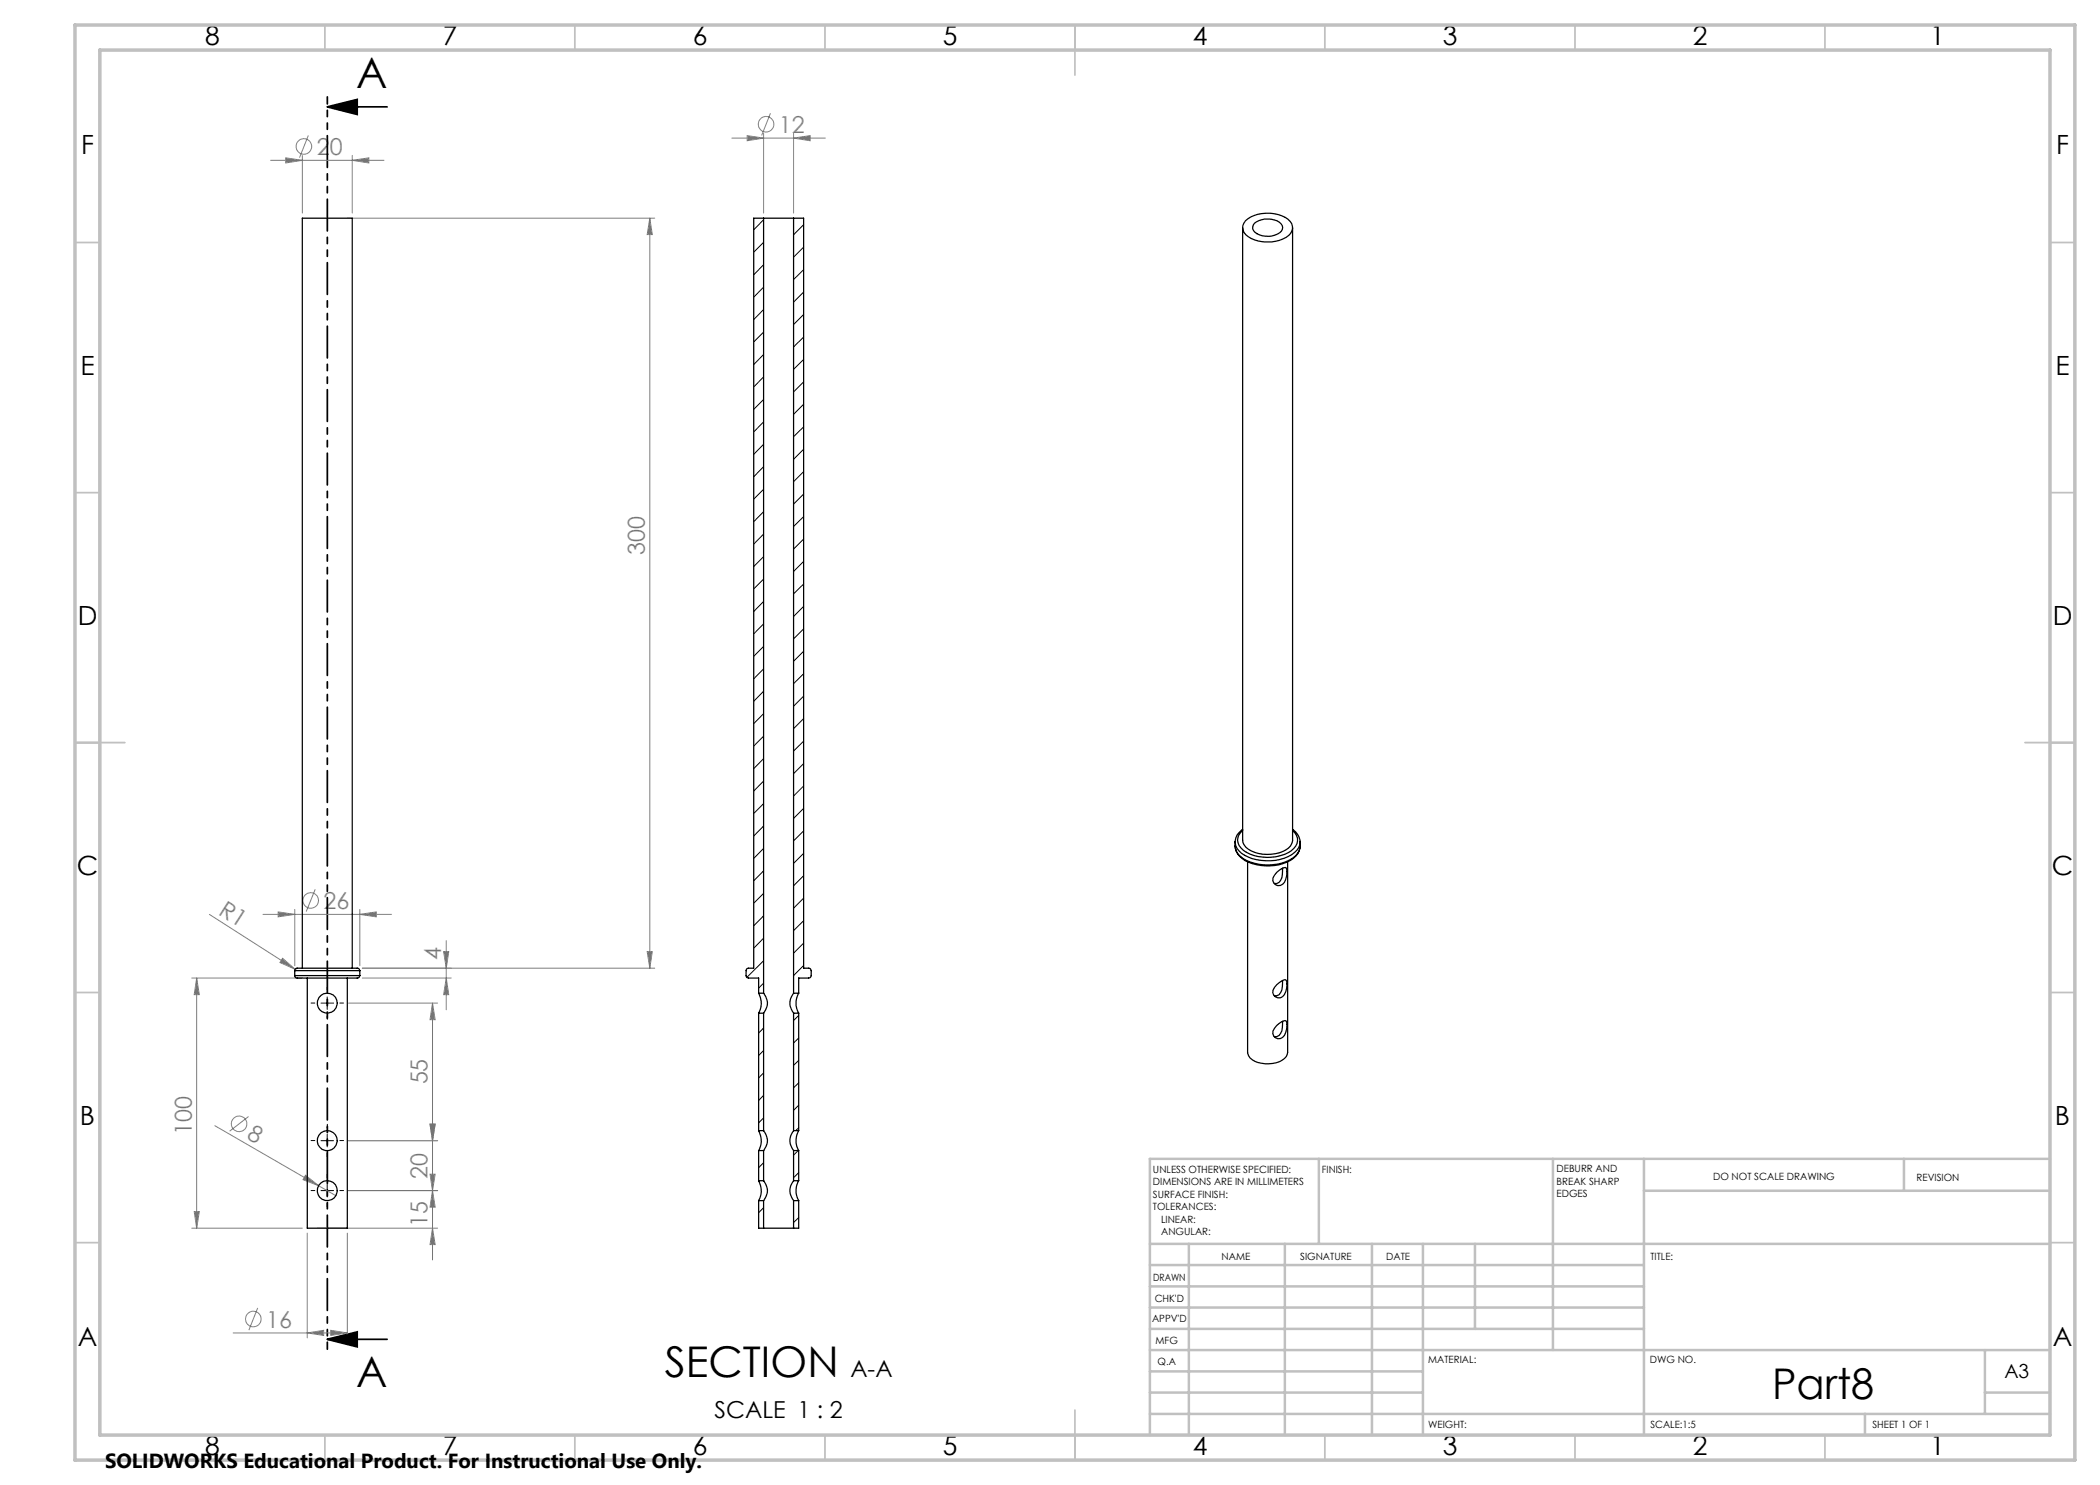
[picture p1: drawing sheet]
<svg xmlns="http://www.w3.org/2000/svg" width="420mm" height="297mm" viewBox="0 0 420 297" stroke-linecap="round" stroke-linejoin="round" font-family="sans-serif">
<g fill="none" stroke="#808080" stroke-width=".2">
<path d="M54.1 32.1h22.7M57.1 31.6l3.4 .5-3.4 .5zM60.5 31.1v11.5M61.7 27.1l-1.8 4.4M70.4 32.1l3.4-.5v1zM70.4 31.1v11.5M146.4 27.6h18.7M149.4 27.1l3.3 .5-3.3 .5zM152.7 26.6v16M154.1 22.6l-1.8 4.5M158.7 27.6l3.3-.5v1zM158.7 26.6v16"/>
<path d="M69.5 43.6h61.5M130 43.6l.5 3.3h-1.1zM130 43.6v150M63 177.9l-1.8 4.4M38.3 195.6h22.2M39.3 195.6v50M39.3 195.6l.6 3.3h-1.1zM41.9 182.9l17.1 10.9M52.6 182.9h25.7M55.6 182.4l3.3 .5-3.3 .5zM56.5 191.7l2.5 2.1-3-1.3zM58.9 181.9v11.2"/>
<path d="M59 193.8l.4 .3M72 182.9l3.2-.5v1zM72 181.9v11.2M72.5 195.6h17.7M88.7 190.3h1l-.4 3.3zM89.3 188.1v13.9M89.3 195.6l.4 3.3h-1zM129.4 190.3h1.1l-.5 3.3zM131 193.6h-58.5M69.7 200.6h17.8M86.5 200.6l.5 3.3h-1zM86.5 200.6v51.4"/>
<path d="M43 225.1l20.7 12M49.7 223.3l-3.8 2.9M61.1 235.1l2.6 2-3.1-1.2zM63.7 237.1l3.5 2M69.7 228.1h17.8M69.7 238.1h17.8M86 224.8h1l-.5 3.3zM86 234.8h1l-.5 3.3zM86.5 238.1l.5 3.3h-1zM38.3 245.6h22.2M38.8 242.3h1.1l-.6 3.3zM61.5 246.6v21"/>
<path d="M63.5 245.6h24M69.5 246.6v21M86.5 245.6l.5 3.3h-1zM46.6 266.6h22.9M51.5 261.6l-1.7 4.4M61.5 266.6l3.2-.5v1zM66.1 266.1l3.4 .5-3.4 .5z"/>
<circle cx="60.8" cy="29.3" r="1.56"/>
<circle cx="153.2" cy="24.9" r="1.55"/>
<circle cx="62.1" cy="180.1" r="1.56"/>
<circle cx="47.8" cy="224.8" r="1.57"/>
<circle cx="50.7" cy="263.8" r="1.55"/>
</g>
<path d="M65.4 21.4l6-1.5v3zM65.4 21.4h12M65.4 267.9l6-1.5v3zM65.4 267.9h12" fill="none" stroke="#000" stroke-width=".35"/>
<path d="M65.5 198.1v-.7M63 200.6h-.8M65.5 203.1v.8M68 200.6h.7M63 238.1h-.8M63 228.1h-.8M65.5 235.6v-.7M65.5 225.6v-.7M65.5 230.6v.8M68 238.1h.7M68 228.1h.7M65.5 240.6v.8" fill="none" stroke="#000" stroke-width=".2" stroke-dasharray="15.2 1.3 1.3 1.3"/>
<path d="M65.4 199.4v2.5M64.2 200.6h2.5M64.2 238.1h2.5M64.2 228.1h2.5M65.4 226.9v2.5M65.4 236.9v2.5" fill="none" stroke="#000" stroke-width=".2"/>
<path d="M65.5 19.4v250.5" fill="none" stroke="#000" stroke-width=".35" stroke-dasharray="6.3 1.3 1.3 1.3 1.3 1.3" stroke-dashoffset="4.9"/>
<g fill="none" stroke="#c0c0c0" stroke-width=".35">
<path d="M65 5v5M115 5v5M165 5v5M215 5v10M265 5v5M315 5v5M365 5v5M15 48.5h5M410 48.5h5M15 98.5h5M410 98.5h5M15 148.5h10"/>
<path d="M405 148.5h10M15 198.5h5M410 198.5h5M15 248.5h5M410 248.5h5M65 287v5M115 287v5M165 287v5M215 282v10M265 287v5M315 287v5M365 287v5"/>
</g>
<g fill="none" stroke="#c0c0c0" stroke-width=".5">
<path d="M263.8 231.8v17M310.6 231.8v38.2M328.8 231.8v55.2M328.8 238.2h81.2M380.8 231.8v6.4M410 231.8h-180v55.2M230 248.8h180M230 257.3h98.8M230 253h98.8M237.8 248.8v38.2M257 248.8v38.2M274.4 248.8v38.2"/>
<path d="M284.6 248.8v38.2M295 248.8v17M230 265.8h98.8M230 261.5h98.8M230 278.5h54.6M230 274.3h54.6M230 270h180M397 278.5h13M397 270v12.8M230 282.8h180M373 282.8v4.2"/>
</g>
<path d="M15 5h400v287h-400zM20 10h390v277h-390z" fill="none" stroke="#c0c0c0" stroke-width=".7"/>
<path d="M65.4 21.4l6-1.5v3zM65.4 267.9l6-1.5v3z" fill="#000"/>
<g fill="#808080">
<path d="M56.5 191.7l2.5 2.1-3-1.3z"/>
<path d="M61.1 235.1l2.6 2-3.1-1.2z"/>
<path d="M72 182.9l3.2-.5v1zM55.6 182.4l3.3 .5-3.3 .5z"/>
<path d="M61.5 266.6l3.2-.5v1zM66.1 266.1l3.4 .5-3.4 .5zM57.1 31.6l3.4 .5-3.4 .5zM70.4 32.1l3.4-.5v1zM149.4 27.1l3.3 .5-3.3 .5zM158.7 27.6l3.3-.5v1z"/>
<path d="M86 224.8h1l-.5 3.3zM86.5 200.6l.5 3.3h-1zM129.4 190.3h1.1l-.5 3.3zM130 43.6l.5 3.3h-1.1z"/>
<path d="M39.3 195.6l.6 3.3h-1.1zM38.8 242.3h1.1l-.6 3.3zM86 234.8h1l-.5 3.3zM86.5 245.6l.5 3.3h-1zM86 224.8h1l-.5 3.3zM86.5 238.1l.5 3.3h-1zM88.7 190.3h1l-.4 3.3zM89.3 195.6l.4 3.3h-1z"/>
</g>
<g fill="none" stroke="#000" stroke-width=".25">
<path d="M152.7 43.6h6M152.7 43.6h-2v150h-1.1l-.4 .4v1.2l.2 .3 2.3 .1v3M152.7 43.6v155M158.7 43.6h2v150h1.1l.3 .2 .1 .3v1l-.2 .4-2.3 .1v3M158.7 43.6v155M248.5 45.5v122.5a2.86 2.86 0 0 0 2.5 2.5 7.7 7.7 0 0 0 6.7-.9 2.3 2.3 0 0 0 .8-1.6v-122.5M249.1 44.2a7.1 7.1 0 0 1 8.9 .1 2.01 2.01 0 0 1-.8 3.2 7.6 7.6 0 0 1-8-.5 1.92 1.92 0 0 1-.1-2.8zM250.9 44.7a4.4 4.4 0 0 1 5.3 .1 1.28 1.28 0 0 1-.7 2 4.3 4.3 0 0 1-4.8-.7 1.19 1.19 0 0 1 .2-1.4zM247 168.4a3.4 3.4 0 0 0 2.7 3 9.8 9.8 0 0 0 9.2-.9 2.72 2.72 0 0 0 1.1-2.1M247 168.3v.9M248.5 165.9l-.1 .1a2.97 2.97 0 0 0-1.3 2.3M248.5 166.1a2.37 2.37 0 0 0 .2 4 9.1 9.1 0 0 0 9.5 .1 2.43 2.43 0 0 0 .3-4.1"/>
<path d="M249.5 172.4v38.1a2.46 2.46 0 0 0 2.1 2 5.7 5.7 0 0 0 5.7-1.2l.2-.8v-38.1M255.3 174.5a3.2 3.2 0 0 1 1.8-1 1.01 1.01 0 0 1 .3 1.1 2.77 2.77 0 0 1-1.3 2.5 1.23 1.23 0 0 1-1.4-.6 1.23 1.23 0 0 1 .2-1.5zM256.5 173.6v.2a2.6 2.6 0 0 1-1.1 2.9h-.6M258.5 165.9h.1a3.3 3.3 0 0 1 1.4 2.3M260 169.2a4 4 0 0 1-3.4 3.5 9.7 9.7 0 0 1-8.1-1 3.2 3.2 0 0 1-1.5-2.5M260 168.3a3.7 3.7 0 0 1-2.8 4 9.7 9.7 0 0 1-9.2-1.1 2.71 2.71 0 0 1-1-2M58.9 194.1l.1-.3 .3-.2h10.8a2.33 2.33 0 0 1 1.7 .2l.2 .3M58.9 195.1l.1 .3 .3 .2h11.5a.77 .77 0 0 0 1.1-.4l.1-.1M58.9 194.1h13.1M58.9 195.1h13.1M58.9 194.1v1M60.5 193.6v-150h9.9v150"/>
<path d="M61.5 195.6v50h8v-50M72 194.1v1M151.7 198.6a4 4 0 0 1 0 4M151.7 198.6h1M152.7 198.6a2.94 2.94 0 0 1 0 4M158.7 198.6a3 3 0 0 0 0 4M158.7 198.6h1M159.7 198.6a4 4 0 0 0 0 4M255.3 197l.5-.4a1.21 1.21 0 0 1 1.4-.5l.2 .9a2.78 2.78 0 0 1-1.3 2.6 1.26 1.26 0 0 1-1.4-.7 1.26 1.26 0 0 1 .2-1.5zM256.5 196.1v.6a2.34 2.34 0 0 1-1.1 2.4h-.6M151.7 202.6h1M151.7 202.6v23.5"/>
<path d="M152.7 202.6v23.5M158.7 202.6v23.5M158.7 202.6h1M159.7 202.6v23.5M255.3 205.1a3.2 3.2 0 0 1 1.8-1 1.01 1.01 0 0 1 .3 1.1 2.77 2.77 0 0 1-1.3 2.5 1.23 1.23 0 0 1-1.4-.6 1.23 1.23 0 0 1 .2-1.5zM256.5 204.3v.1a2.6 2.6 0 0 1-1.1 2.9h-.6M151.7 226.1a4.1 4.1 0 0 1 0 4M151.7 236.1a4 4 0 0 1 0 4M151.7 236.1h1M151.7 230.1h1M151.7 226.1h1M151.7 230.1v6"/>
<path d="M152.7 236.1a2.94 2.94 0 0 1 0 4M152.7 226.1a2.94 2.94 0 0 1 0 4M152.7 230.1v6M158.7 236.1a3 3 0 0 0 0 4M158.7 226.1a3.1 3.1 0 0 0 0 4M158.7 236.1h1M158.7 230.1h1M158.7 226.1h1M158.7 230.1v6M159.7 236.1a4 4 0 0 0 0 4M159.7 226.1a4 4 0 0 0 0 4M159.7 230.1v6"/>
<path d="M151.7 240.1h1M151.7 240.1v5.5h1M152.7 245.6h6M152.7 240.1v5.5M158.7 240.1h1M158.7 240.1v5.5M159.7 240.1v5.5h-1"/>
<circle cx="65.4" cy="200.6" r="2.01"/>
<circle cx="65.4" cy="238.1" r="2.01"/>
<circle cx="65.4" cy="228.1" r="2.01"/>
</g>
<g fill="none" stroke="#000" stroke-width=".2">
<path d="M152.7 44l-2 2M152.7 48.5l-2 1.9M152.7 52.9l-2 2.1M152.7 57.4l-2 2M160.7 58.4l-2 2M160.7 44.9l-2 2.1M160.7 49.4l-2 2M160.7 53.9l-2 2M152.7 61.9l-2 2M152.7 66.4l-2 2M152.7 70.9l-2 2M152.7 75.4l-2 2"/>
<path d="M152.7 79.9l-2 2M160.7 62.9l-2 2M160.7 67.4l-2 2M160.7 71.9l-2 2M160.7 76.4l-2 2M152.7 84.4l-2 2M152.7 88.9l-2 2M152.7 93.3l-2 2.1M152.7 97.9l-2 1.9M160.7 89.8l-2 2.1M160.7 80.9l-2 2M160.7 85.4l-2 1.9"/>
<path d="M160.7 94.3l-2 2M160.7 98.8l-2 2M152.7 102.3l-2 2M152.7 106.8l-2 2M152.7 111.3l-2 2M152.7 115.8l-2 2M160.7 107.8l-2 2M160.7 103.3l-2 2M160.7 112.3l-2 2M160.7 116.8l-2 2M152.7 120.3l-2 2M152.7 124.8l-2 2"/>
<path d="M152.7 129.3l-2 2M152.7 133.8l-2 2M152.7 138.3l-2 2M160.7 121.3l-2 2M160.7 139.2l-2 2M160.7 125.8l-2 2M160.7 130.2l-2 2.1M160.7 134.8l-2 1.9M152.7 142.7l-2 2M152.7 147.2l-2 2M152.7 151.7l-2 2M152.7 156.2l-2 2"/>
<path d="M160.7 152.7l-2 2M160.7 143.7l-2 2M160.7 148.2l-2 2M160.7 157.2l-2 2M152.7 160.7l-2 2M152.7 165.2l-2 2M152.7 169.7l-2 2M152.7 174.2l-2 2M152.7 178.7l-2 2M160.7 170.7l-2 2M160.7 161.7l-2 2M160.7 166.2l-2 2"/>
<path d="M160.7 175.2l-2 2M160.7 179.6l-2 2M152.7 183.2l-2 2M152.7 187.6l-2 2M152.7 192.2l-3.3 3.3M152.7 196.6l-1 1M159.7 198.6h.1M160.7 184.1l-2 2M160.7 188.6l-2 2M160.7 193.1l-2 2M152.7 210.1l-1 1M152.7 205.6l-1 1"/>
<path d="M152.7 214.6l-1 1M152.7 219.1l-1 1M159.7 203.1l-1 1M159.7 207.6l-1 1M159.7 212.1l-1 1M159.7 216.6l-1 1M152.7 232.5l-1 1M152.7 223.6l-1 1M159.6 230.1l-.9 .9M159.7 234.5l-1 1M159.7 221l-1 1.1M159.7 225.6l-.6 .5"/>
<path d="M152.7 241.5l-1 1M159.7 243.5l-1 1"/>
</g>
<g font-size="8.5">
<text x="71.2" y="17.6">A</text>
<text x="133" y="275.4">SECTION</text>
<text x="71.2" y="277.5">A</text>
<text x="354.4" y="279.7">Part8</text>
</g>
<g font-size="5.3">
<text x="41" y="9">8</text>
<text x="88.5" y="9">7</text>
<text x="138.5" y="9">6</text>
<text x="188.5" y="9">5</text>
<text x="238.5" y="9">4</text>
<text x="288.5" y="9">3</text>
<text x="338.5" y="9">2</text>
<text x="386" y="9">1</text>
<text x="16.2" y="30.7">F</text>
<text x="411.2" y="30.7">F</text>
<text x="16.1" y="75">E</text>
<text x="411.1" y="75">E</text>
<text x="15.5" y="125">D</text>
<text x="410.5" y="125">D</text>
<text x="15.4" y="175">C</text>
<text x="410.4" y="175">C</text>
<text x="16" y="225">B</text>
<text x="411" y="225">B</text>
<text x="15.5" y="269.2">A</text>
<text x="410.5" y="269.2">A</text>
<text x="41" y="291">8</text>
<text x="88.5" y="291">7</text>
<text x="138.5" y="291">6</text>
<text x="188.5" y="291">5</text>
<text x="238.5" y="291">4</text>
<text x="288.5" y="291">3</text>
<text x="338.5" y="291">2</text>
<text x="386" y="291">1</text>
</g>
<g font-size="4.7" fill="#808080">
<text x="155.8" y="26.5">12</text>
<text x="63.4" y="31">20</text>
<text x="129" y="111" transform="rotate(-90 129 111)">300</text>
<text x="43.5" y="182.7" transform="rotate(33 43.5 182.7)">R1</text>
<text x="64.7" y="181.8">26</text>
<text x="88.2" y="192" transform="rotate(-90 88.2 192)">4</text>
<text x="85.5" y="216.9" transform="rotate(-90 85.5 216.9)">55</text>
<text x="38.3" y="227" transform="rotate(-90 38.3 227)">100</text>
<text x="49.2" y="227.5" transform="rotate(30 49.2 227.5)">8</text>
<text x="85.5" y="235.8" transform="rotate(-90 85.5 235.8)">20</text>
<text x="85.5" y="245.5" transform="rotate(-90 85.5 245.5)">15</text>
<text x="53.2" y="265.5">16</text>
</g>
<g font-size="4.7">
<text x="170.1" y="275.3">A-A</text>
<text x="142.9" y="283.6">SCALE 1 : 2</text>
</g>
<text font-size="4.1" x="21" y="293.7">SOLIDWORKS Educational Product. For Instructional Use Only.</text>
<text font-size="3.9" x="400.9" y="275.5">A3</text>
<g font-size="2">
<text x="230.6" y="234.6">UNLESS OTHERWISE SPECIFIED:</text>
<text x="230.6" y="237.1">DIMENSIONS ARE IN MILLIMETERS</text>
<text x="230.6" y="239.6">SURFACE FINISH:</text>
<text x="264.4" y="234.6">FINISH:</text>
<text x="311.3" y="234.5">DEBURR AND</text>
<text x="311.3" y="237">BREAK SHARP</text>
<text x="311.3" y="239.5">EDGES</text>
<text x="342.6" y="236">DO NOT SCALE DRAWING</text>
<text x="383.3" y="236.2">REVISION</text>
<text x="230.6" y="242.1">TOLERANCES:</text>
<text x="232.2" y="244.6">LINEAR:</text>
<text x="232.2" y="247.1">ANGULAR:</text>
<text x="244.3" y="252">NAME</text>
<text x="260" y="251.9">SIGNATURE</text>
<text x="277.2" y="251.9">DATE</text>
<text x="330.1" y="251.9">TITLE:</text>
<text x="230.6" y="256.1">DRAWN</text>
<text x="230.9" y="260.3">CHK'D</text>
<text x="230.4" y="264.4">APPV'D</text>
<text x="231.1" y="268.8">MFG</text>
<text x="231.5" y="273">Q.A</text>
<text x="285.6" y="272.5">MATERIAL:</text>
<text x="330" y="272.5">DWG NO.</text>
<text x="285.6" y="285.5">WEIGHT:</text>
<text x="330.1" y="285.6">SCALE:1:5</text>
<text x="374.5" y="285.6">SHEET 1 OF 1</text>
</g>
</svg>
